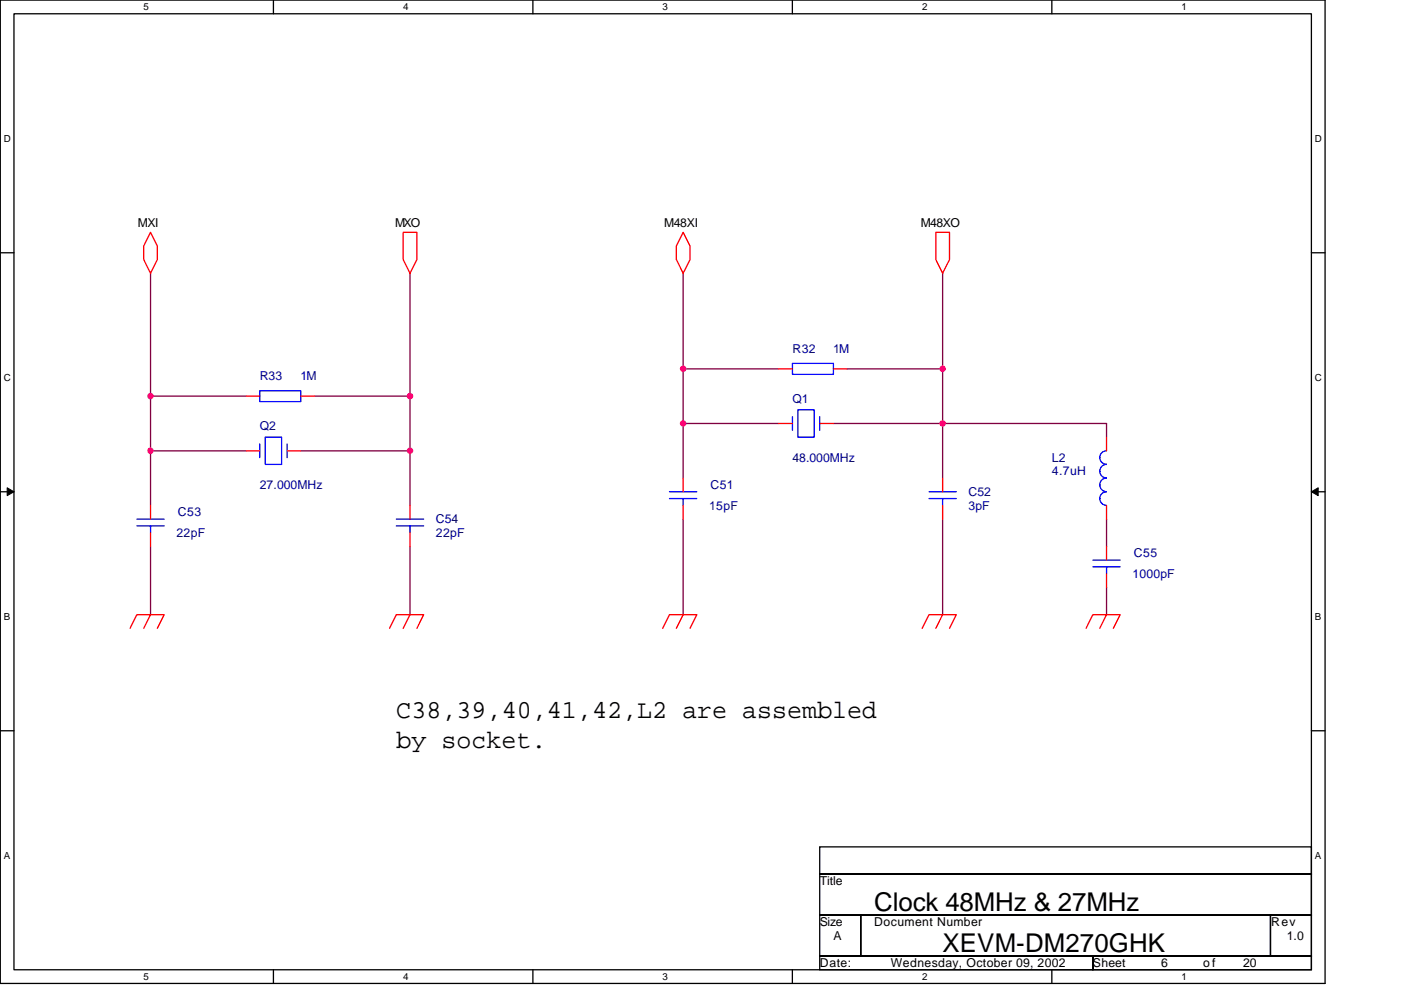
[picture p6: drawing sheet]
<svg xmlns="http://www.w3.org/2000/svg" width="297mm" height="210mm" viewBox="0 0 297 210" stroke-linecap="round" stroke-linejoin="round" font-family="sans-serif">
<path d="M.1 0h280.8v208.5h-280.8zM3 2.9h275v202.7h-275z" fill="none" stroke="#000" stroke-width=".28"/>
<g fill="#fff">
<path d="M30.5 .3h1.1v2.3h-1.1z"/>
<path d="M30.5 205.9h1.1v2.3h-1.1z"/>
</g>
<path d="M58 0v2.9M58 205.6v2.9" fill="none" stroke="#000" stroke-width=".28"/>
<g fill="#fff">
<path d="M85.5 .3h1.1v2.3h-1.1z"/>
<path d="M85.5 205.9h1.1v2.3h-1.1z"/>
</g>
<path d="M113 0v2.9M113 205.6v2.9" fill="none" stroke="#000" stroke-width=".28"/>
<g fill="#fff">
<path d="M140.5 .3h1.1v2.3h-1.1z"/>
<path d="M140.5 205.9h1.1v2.3h-1.1z"/>
</g>
<path d="M168 0v2.9M168 205.6v2.9" fill="none" stroke="#000" stroke-width=".28"/>
<g fill="#fff">
<path d="M195.5 .3h1.2v2.3h-1.2z"/>
<path d="M195.5 205.9h1.2v2.3h-1.2z"/>
</g>
<path d="M223 0v2.9M223 205.6v2.9" fill="none" stroke="#000" stroke-width=".28"/>
<g fill="#fff">
<path d="M250.5 .3h1.2v2.3h-1.2z"/>
<path d="M250.5 205.9h1.2v2.3h-1.2z"/>
<path d="M.8 28.3h1.5v2.3h-1.5z"/>
<path d="M278.8 28.3h1.5v2.3h-1.5z"/>
<path d="M.8 78.9h1.5v2.3h-1.5z"/>
<path d="M278.8 78.9h1.5v2.3h-1.5z"/>
</g>
<path d="M.1 53.6h2.9M278 53.6h2.9" fill="none" stroke="#000" stroke-width=".28"/>
<g fill="#fff">
<path d="M.8 129.6h1.4v2.3h-1.4z"/>
<path d="M278.8 129.6h1.4v2.3h-1.4z"/>
</g>
<path d="M.1 104.3h2.9M278 104.3h2.9" fill="none" stroke="#000" stroke-width=".28"/>
<path d="M1.5 103.4l1.5 .9-1.5 .8zM278 104.3l1.5-.9v1.7z" fill="#000" stroke="#000" stroke-width=".21"/>
<g fill="#fff">
<path d="M.8 180.3h1.4v2.3h-1.4z"/>
<path d="M278.8 180.3h1.4v2.3h-1.4z"/>
</g>
<path d="M.1 154.9h2.9M278 154.9h2.9M173.8 179.6h104.2v5.7h-104.2zM173.8 185.3h104.2v8.7h-104.2zM173.8 194h8.7v8.7h-8.7zM182.5 194h86.9v8.7h-86.9zM269.4 194h8.6v8.7h-8.6zM173.8 202.7h57.9v2.9h-57.9zM231.7 202.7h46.3v2.9h-46.3z" fill="none" stroke="#000" stroke-width=".28"/>
<g fill="none" stroke="#800040" stroke-width=".28">
<path d="M31.9 57.9v49.3M86.9 57.9v37.7M144.8 57.9v43.5M199.9 57.9v31.9h34.7v2.9M144.8 78.2h20.3M179.6 78.2h20.3M31.9 84h20.3M31.9 95.6h20.3M63.8 95.6h23.1v11.6M66.7 84h20.2M144.8 89.8h20.3M176.7 89.8h23.2v11.6"/>
<path d="M31.9 115.8v14.5M86.9 115.8v14.5M144.8 110.1v20.2M199.9 110.1v20.2M234.6 110.1v5.7M234.6 124.5v5.8"/>
</g>
<g fill="none" stroke="#f00" stroke-width=".28">
<path d="M31.9 49.3l1.5 2.9v2.8l-1.5 2.9-1.4-2.9v-2.8zM85.5 49.3h2.9v5.7l-1.5 2.9-1.4-2.9zM144.8 49.3l1.5 2.9v2.8l-1.5 2.9-1.4-2.9v-2.8zM198.4 49.3h2.9v5.7l-1.4 2.9-1.5-2.9zM165.1 78.2h2.9M176.7 78.2h2.9M52.2 84h2.9M52.2 95.6h2.9M60.9 95.6h2.9M63.8 84h2.9M165.1 89.8h2.9M173.8 89.8h2.9"/>
<path d="M234.6 92.7v2.9M31.9 107.2v2.9M31.9 112.9v2.9M86.9 107.2v2.9M86.9 112.9v2.9M144.8 101.4v2.9M144.8 107.2v2.9M199.9 101.4v2.9M199.9 107.2v2.9M234.6 107.2v2.9M234.6 115.8v2.9M27.6 133.2l1.4-2.9h5.8l-1.4 2.9"/>
<path d="M31.9 130.3l-1.4 2.9M82.6 133.2l1.4-2.9h5.8l-1.4 2.9M86.9 130.3l-1.4 2.9M140.5 133.2l1.4-2.9h5.8l-1.4 2.9M144.8 130.3l-1.4 2.9M195.5 133.2l1.5-2.9h5.8l-1.5 2.9M199.9 130.3l-1.5 2.9M230.3 133.2l1.4-2.9h5.8l-1.5 2.9M234.6 130.3l-1.4 2.9M234.6 121.6v2.9"/>
</g>
<g fill="none" stroke="#00f" stroke-width=".28">
<path d="M168 77h8.7v2.4h-8.7zM55.1 82.8h8.7v2.4h-8.7zM55.1 94.1v2.9M56.2 92.7h3.5v5.8h-3.5zM60.9 94.1v2.9M168 88.3v2.9M169.2 86.9h3.4v5.8h-3.4zM173.8 88.3v2.9M234.6 98.5a1.43 1.43 0 0 0-1.4 1.4 1.47 1.47 0 0 0 1.4 1.5 1.43 1.43 0 0 0-1.4 1.4 1.47 1.47 0 0 0 1.4 1.5 1.42 1.42 0 0 0-1.4 1.4 1.44 1.44 0 0 0 1.4 1.4M234.6 95.6a1.43 1.43 0 0 0-1.4 1.4 1.43 1.43 0 0 0 1.4 1.4M29 110.1h5.8M29 111.5h5.8"/>
<path d="M31.9 111.5v1.4M84 110.1h5.8M84 111.5h5.8M86.9 111.5v1.4M141.9 104.3h5.8M141.9 105.7h5.8M144.8 105.7v1.5M197 104.3h5.8M197 105.7h5.8M199.9 105.7v1.5M231.7 118.7h5.8M231.7 120.2h5.8"/>
<path d="M234.6 120.2v1.4"/>
</g>
<g fill="#f0f" stroke="#f0f" stroke-width=".28">
<circle cx="31.9" cy="84" r=".57"/>
<circle cx="86.9" cy="84" r=".57"/>
<circle cx="199.9" cy="78.2" r=".57"/>
<circle cx="144.8" cy="78.2" r=".57"/>
<circle cx="199.9" cy="89.8" r=".57"/>
<circle cx="144.8" cy="89.8" r=".57"/>
<circle cx="31.9" cy="95.6" r=".57"/>
<circle cx="86.9" cy="95.6" r=".57"/>
</g>
<g font-size="5.5">
<text x="84" y="152.3">C38,39,40,41,42,L2 are assembled</text>
<text x="84" y="158.5">by socket.</text>
<text x="185.4" y="193.2">Clock 48MHz &amp; 27MHz</text>
<text x="199.9" y="201.9">XEVM-DM270GHK</text>
</g>
<g font-size="2.6">
<text x="29.2" y="48.1">MXI</text>
<text x="83.8" y="48.1">MXO</text>
<text x="140.8" y="48.1">M48XI</text>
<text x="195.2" y="48.1">M48XO</text>
<text x="173.8" y="187.7">Title</text>
<text x="173.8" y="196.4">Size</text>
<text x="185.4" y="196.4">Document Number</text>
<text x="269.5" y="196.4">Rev</text>
<text x="176.7" y="199.3">A</text>
<text x="272.8" y="199.3">1.0</text>
<text x="173.8" y="205">Date:</text>
<text x="188.9" y="205">Wednesday, October 09, 2002</text>
<text x="231.7" y="205">Sheet</text>
<text x="246.2" y="205">6</text>
<text x="255.1" y="205">o f</text>
<text x="263.6" y="205">20</text>
</g>
<g font-size="2.6" fill="#000080">
<text x="168" y="74.7">R32</text>
<text x="176.6" y="74.7">1M</text>
<text x="55.1" y="80.5">R33</text>
<text x="63.7" y="80.5">1M</text>
<text x="168" y="85.4">Q1</text>
<text x="55.1" y="91.2">Q2</text>
<text x="168" y="97.9">48.000MHz</text>
<text x="223" y="97.9">L2</text>
<text x="223" y="100.8">4.7uH</text>
<text x="55.1" y="103.7">27.000MHz</text>
<text x="150.6" y="103.7">C51</text>
<text x="205.4" y="105.2">C52</text>
<text x="37.4" y="113.8">22pF</text>
<text x="37.7" y="109.5">C53</text>
<text x="92.4" y="110.9">C54</text>
<text x="92.4" y="113.8">22pF</text>
<text x="150.3" y="108">15pF</text>
<text x="205.4" y="108">3pF</text>
<text x="240.4" y="118.2">C55</text>
<text x="240.1" y="122.5">1000pF</text>
</g>
<g font-size="2.1">
<text x="30.5" y="2.2">5</text>
<text x="85.5" y="2.2">4</text>
<text x="140.5" y="2.2">3</text>
<text x="195.5" y="2.2">2</text>
<text x="250.5" y="2.2">1</text>
<text x=".8" y="30.1">D</text>
<text x="278.8" y="30.1">D</text>
<text x=".8" y="80.8">C</text>
<text x="278.8" y="80.8">C</text>
<text x=".8" y="131.4">B</text>
<text x="278.8" y="131.4">B</text>
<text x=".8" y="182.1">A</text>
<text x="278.8" y="182.1">A</text>
<text x="30.5" y="207.8">5</text>
<text x="85.5" y="207.8">4</text>
<text x="140.5" y="207.8">3</text>
<text x="195.5" y="207.8">2</text>
<text x="250.5" y="207.8">1</text>
</g>
</svg>
